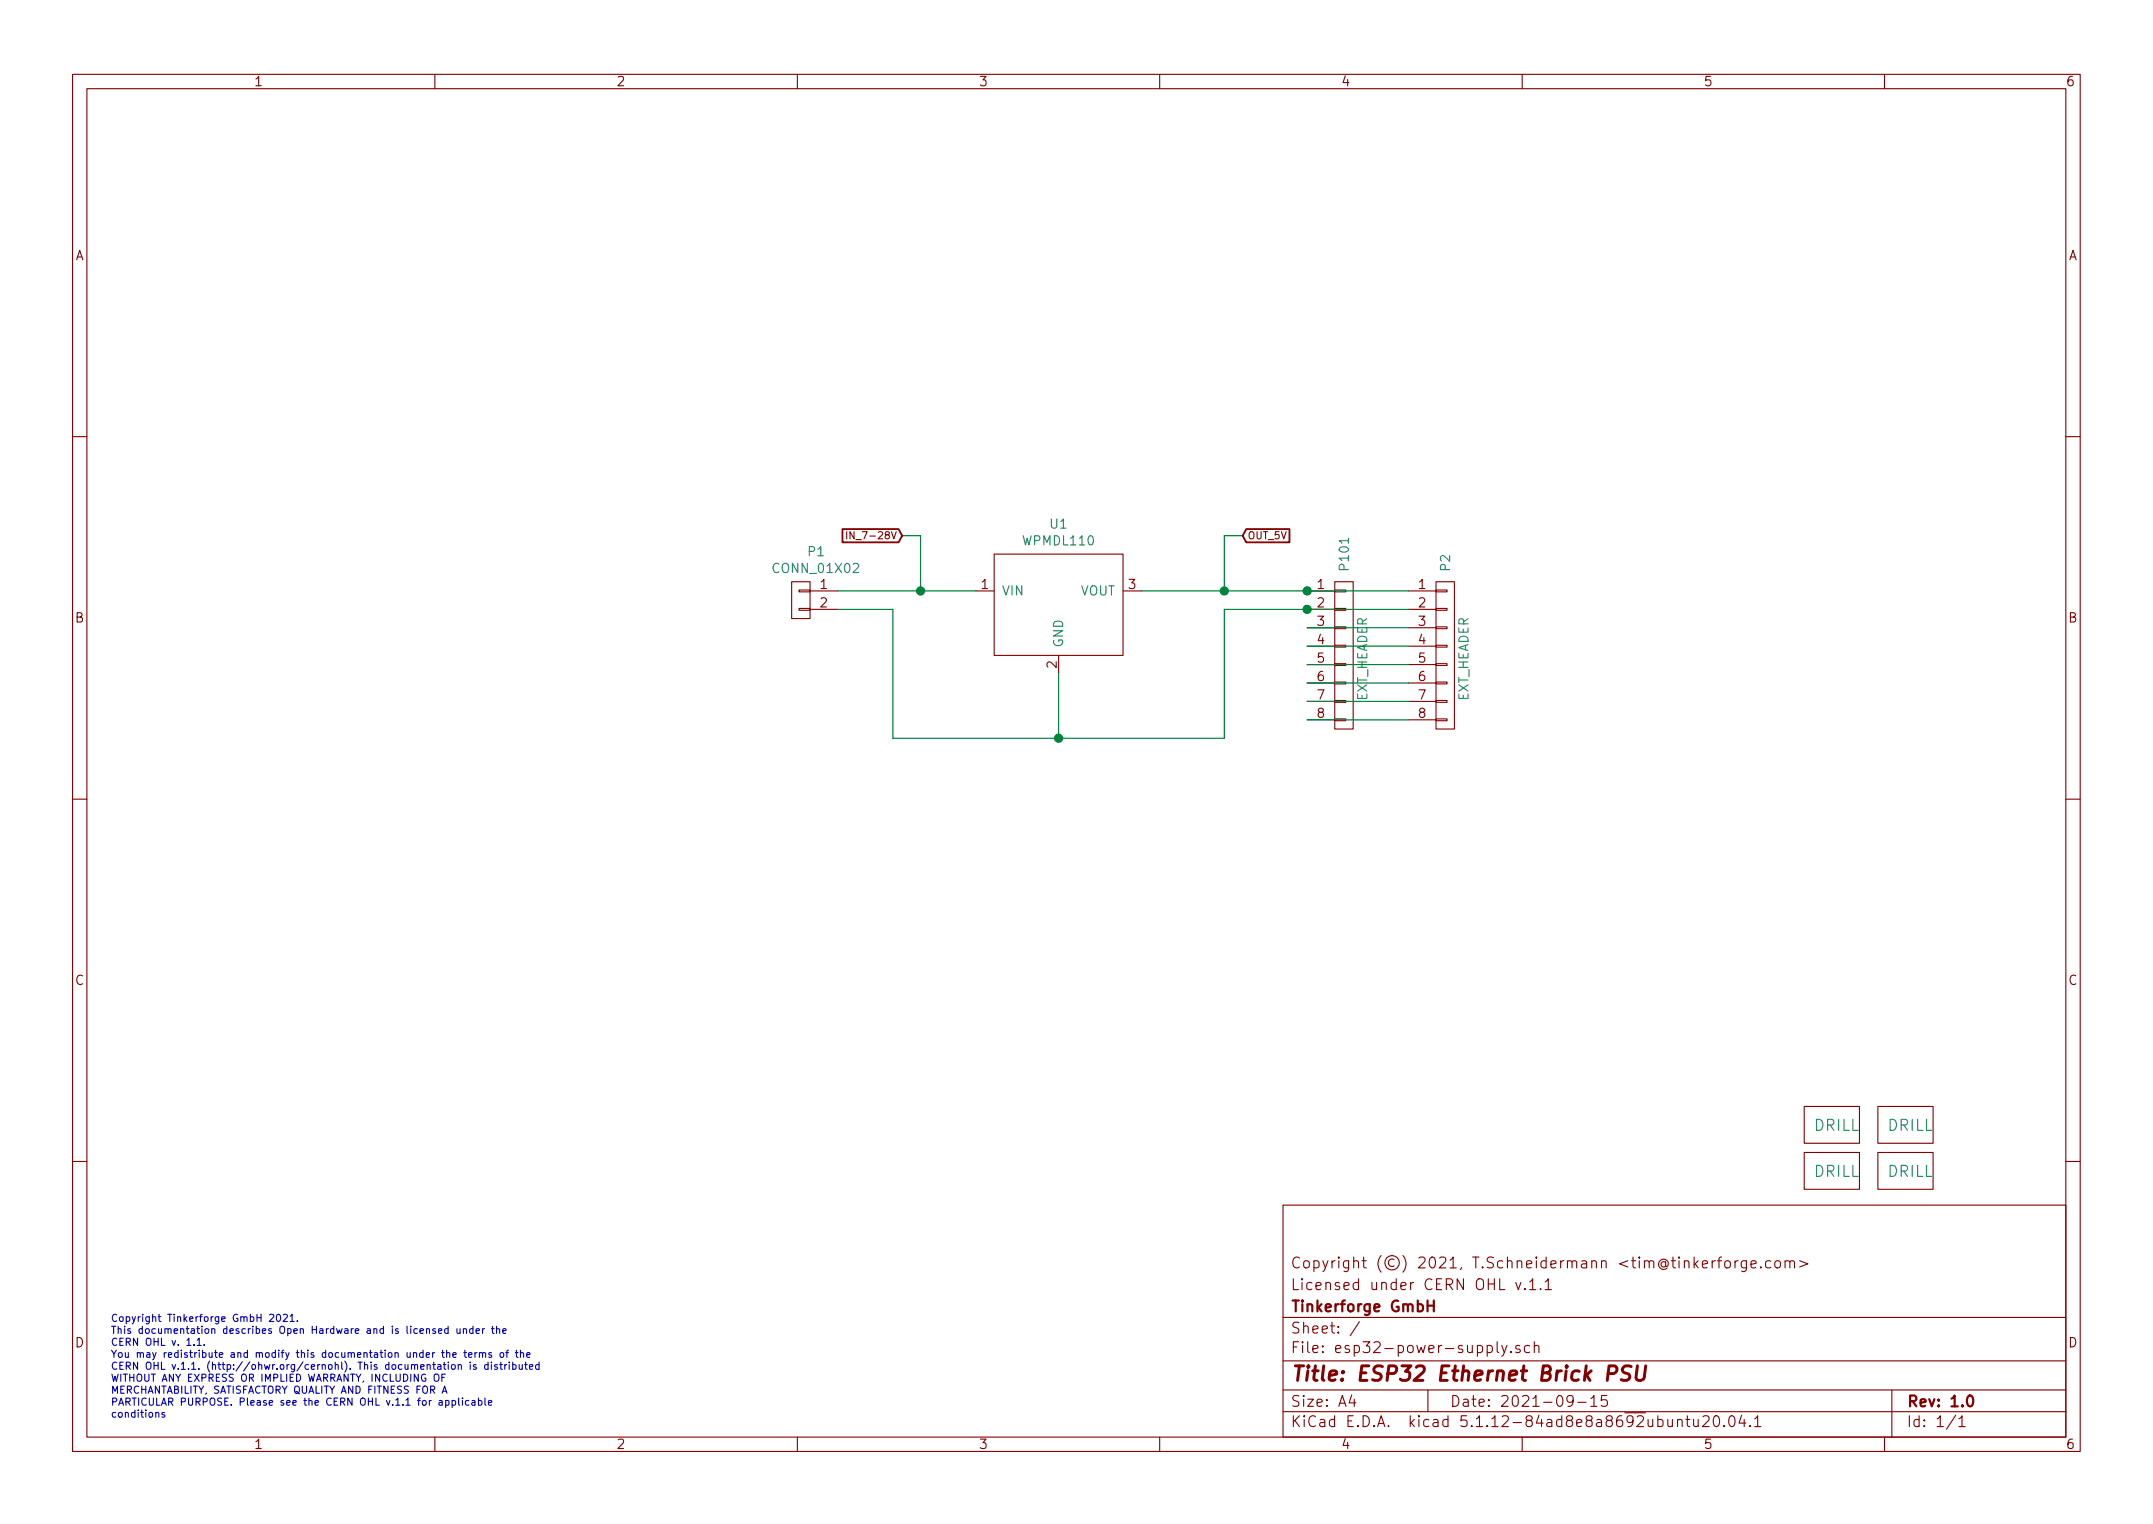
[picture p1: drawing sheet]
<svg xmlns="http://www.w3.org/2000/svg" width="297mm" height="210mm" viewBox="0 0 297 210" stroke-linecap="round" stroke-linejoin="round" font-family="sans-serif">
<g fill="none" stroke="#840000" stroke-width=".15">
<path d="M10 10.3h277v189.9h-277zM12 12.2h273v186.1h-273zM60 10.3v1.9M110 10.3v1.9M160 10.3v1.9M210 10.3v1.9M260 10.3v1.9M10 60.2h2M116.8 73.3v1M117.8 73.3v1l-.5-1v1M137.2 76.4h17.7v14h-17.7zM285 60.2h2"/>
<path d="M109.2 80.3h2.6v5h-2.6zM110.2 83.9h1.6v.3h-1.6zM110.2 81.4h1.6v.3h-1.6zM111.8 81.5h3.8M111.8 84.1h3.8M134.6 81.5h2.6M146 90.4v2.6M154.9 81.5h2.6M180.3 81.5h3.8M180.3 84.1h3.8M180.3 86.6h3.8M180.3 89.1h3.8"/>
<path d="M180.3 91.7h3.8M180.3 94.2h3.8M180.3 96.8h3.8M180.3 99.3h3.8M184.1 80.3h2.6v20.3h-2.6zM184.1 99.2h1.6v.2h-1.6zM184.1 96.6h1.6v.3h-1.6zM184.1 94.1h1.6v.3h-1.6zM184.1 91.6h1.6v.2h-1.6zM184.1 89h1.6v.3h-1.6zM184.1 86.5h1.6v.2h-1.6zM184.1 83.9h1.6v.3h-1.6z"/>
<path d="M184.1 81.4h1.6v.3h-1.6zM194.3 81.5h3.8M194.3 84.1h3.8M194.3 86.6h3.8M194.3 89.1h3.8M194.3 91.7h3.8M194.3 94.2h3.8M194.3 96.8h3.8M194.3 99.3h3.8M198.1 80.3h2.6v20.3h-2.6zM198.1 99.2h1.5v.2h-1.5zM198.1 96.6h1.5v.3h-1.5z"/>
<path d="M198.1 94.1h1.5v.3h-1.5zM198.1 91.6h1.5v.2h-1.5zM198.1 89h1.5v.3h-1.5zM198.1 86.5h1.5v.2h-1.5zM198.1 83.9h1.5v.3h-1.5zM198.1 81.4h1.5v.3h-1.5zM10 110.3h2M285 110.3h2M248.9 152.6h7.6v5.1h-7.6zM248.9 159h7.6v5.1h-7.6zM259.1 152.6h7.6v5.1h-7.6zM259.1 159h7.6v5.1h-7.6z"/>
<path d="M10 160.2h2M177 166.3h108v32h-108zM209.1 176.9l.4 1 .3-1M210.4 177.8h.1l-.1 .1-.1-.1h.1v.1M211 176.9l.5-.5v1.5M211 177.9h.9M212.5 177.8v.1v-.1v.1M213.2 176.9l.4-.5v1.5M213.2 177.9h.8M236.7 173.9l-.3 .1-.2 .2M236.9 173.9h.6M237.5 173.4l-.3 .1v.2v1.2"/>
<path d="M238 174.1a.42 .42 0 0 1 .7 .1v.4a.41 .41 0 0 1-.4 .3 .41 .41 0 0 1-.4-.3zM239.4 173.9v1M239.8 173.9l-.3 .1-.1 .2M240.9 173.9v1.3a.43 .43 0 0 1-.6 .2M240.9 174a.53 .53 0 0 0-.6 .1v.7a.53 .53 0 0 0 .6 0M241.6 174.4l.7-.1-.1-.3-.4-.1-.2 .2 .1 .7 .1 .1 .4-.1M242.9 174.8h.1l-.1 .1v-.1v.1M244.3 174a.53 .53 0 0 0-.7 .1v.7a.53 .53 0 0 0 .7 0M244.9 174.1a.41 .41 0 0 1 .7 .1v.4a.41 .41 0 0 1-.4 .3 .41 .41 0 0 1-.3-.3zM246.3 174.1a.41 .41 0 0 1 .6 0v.8M246.3 173.9v1M246.9 174.1l.2-.2 .4 .1 .1 .9"/>
<path d="M248.3 173.9l1.1 .5-1.1 .4M285 160.2h2M60 198.3v1.9M110 198.3v1.9M160 198.3v1.9M177 194.8h108M177 191.8h108M177 187.8h108M177 181.8h108M186.5 192.5l-.4 1h1M186.8 193v1M187.6 182.3l-1.3 2"/>
<path d="M197 191.8v3M205.2 185.7a.48 .48 0 0 1 .6 0l.1 .2-.1 .6a.48 .48 0 0 1-.6 0M206.6 185.1v1.3l.2 .2M207.2 185.6l.3 1M207.9 185.6l-.5 1.4-.2 .1M208.5 186.5v.1v-.1v.1M209.7 185.7l-.4-.1-.1 .1-.1 .2a.48 .48 0 0 0 .6 .3l.1 .1-.1 .2-.2 .1-.4-.1M210 198.3v1.9M211 185.7a.48 .48 0 0 0-.7 .2v.4a.48 .48 0 0 0 .7 .2M211.7 185.7a.38 .38 0 0 1 .6 .1v.8M211.7 185.1v1.5M217 193.2l-.1 .2a.48 .48 0 0 1-.6-.1l-.1-.5a.48 .48 0 0 1 .7-.2l.1 .1a1.19 1.19 0 0 1-.2 1.2l-.5 .1"/>
<path d="M217.7 193.5h1.1M219.5 193l.4-.5v1.5M219.5 194h.8M221.7 192.5h-.7l-.1 .7h.1a.62 .62 0 0 1 .7 0l.1 .2-.1 .5-.2 .1h-.4l-.2-.1M231.4 196a.38 .38 0 0 1 .7 0v.8M231.4 195.8v1M232.6 195.8h.5M232.8 195.3v1.3l.1 .1 .2 .1M233.7 195.8v.8a.37 .37 0 0 0 .6 .1M234.3 195.8v1M234.9 195.5l.3-.2h.3a.41 .41 0 0 1 .2 .7l-.8 .8h.9M236.5 195.5a.37 .37 0 0 1 .4-.2 .37 .37 0 0 1 .3 .3 .77 .77 0 0 1-.5 1.2l-.2-.1a1.41 1.41 0 0 1 0-1.2z"/>
<path d="M237.9 196.7v.1l-.1-.1h.1v.1M238.7 195.5a.35 .35 0 0 1 .3-.2 .35 .35 0 0 1 .3 .3 .77 .77 0 0 1-.4 1.2 .9 .9 0 0 1-.2-1.3zM240.3 195.2l-.4 1.1h1M240.6 195.8v1M241.4 196.7h.1l-.1 .1v-.1v.1M242.1 195.8l.4-.5v1.5M242.1 196.8h.8M260 198.3v1.9M261 191.8v6.5M269.8 195.2l-1.2 2M270.3 195.8l.3-.3 .1-.2v1.5M270.3 196.8h.8"/>
</g>
<path d="M197 179.4v1.5M197.8 179.4v1.5M197 180.1h.8M271.5 192.7a.35 .35 0 0 1 .4-.2 .35 .35 0 0 1 .3 .3 .77 .77 0 0 1-.5 1.2 .9 .9 0 0 1-.2-1.3z" fill="none" stroke="#840000" stroke-width=".3"/>
<path d="M221.9 189.5h.7a.56 .56 0 0 0 .5-.5 .56 .56 0 0 0-.3-.6h-.8l-.3 2M225 188.5l-.7-.1a.5 .5 0 0 0-.5 .5 .5 .5 0 0 0 .4 .5l.3 .1a.48 .48 0 0 1 .4 .5 .48 .48 0 0 1-.5 .4l-.7-.1M225.9 188.4l-.2 1.7 .2 .2a.66 .66 0 0 0 .9-.2l.3-1.7" fill="none" stroke="#840000" stroke-width=".41"/>
<path d="M124.5 73.9h2.5v7.6M171.4 73.9h-2.5v7.6M115.6 81.5h19M115.6 84.1h7.6v17.7h45.7v-17.7h25.4M146 93v8.8M157.5 81.5h36.8M180.3 99.3h14M180.3 86.6h14M180.3 89.1h14M180.3 91.7h14M180.3 94.2h14M180.3 96.8h14" fill="none" stroke="#008400" stroke-width=".15"/>
<path d="M116.2 73h7.8l.5 .9-.5 .9h-7.8zM171.9 73h6v1.8h-6l-.5-.9z" fill="none" stroke="#840000" stroke-width=".25"/>
<g fill="none" stroke="#0000c2" stroke-width=".15">
<path d="M21.5 194.9h.4v.6M22.7 194.9h-.2l-.2 .1 .1 .1 .3 .1v.3h-.4M27.2 184.9l.3-.3v1M27.2 185.6h.6M28.2 185.5v.1M37.2 181.4l.4-.1 .1 .1 .1 .2-.7 .7h.7M38.2 181.4l.2-.1a.53 .53 0 0 1 .3 .5 .53 .53 0 0 1-.3 .5l-.2-.1-.1-.3zM39.1 181.4l.3-.1 .2 .1v.2l-.6 .7h.6M40 181.6l.3-.3v1M40 182.3h.6M41 182.2v.1M59.9 189.7l.2-.1a.35 .35 0 0 1 .5 .3v.3a.33 .33 0 0 1-.4 .4 .33 .33 0 0 1-.3-.4z"/>
<path d="M60.1 183.4l-.3-.1-.1 .1v.2l.4 .1v.2h-.4M60.5 183.6l.5-.1-.1-.1-.3-.1-.1 .1 .1 .5h.3M60.6 193.3h.4v.6M61 190h.3M61 192.2l.3-1 .4 1M61 193.4l-.3 .1-.1 .1 .1 .3 .3-.1M61.1 191.9h.5M61.4 189.6h-.4v1M61.5 193.3l.3-.1 .2 .2-.1 .4h-.4M61.5 193.2v1M61.6 186.7h.4l.1 .6M61.6 186.3v1"/>
<path d="M61.8 183.4l-.3-.1-.2 .2 .1 .4h.4M61.8 183v1M62.3 188.3h.2h.3v.4l-.1 .2h-.2l-.2-.1zM62.4 193.3l.3-.1 .2 .2-.1 .4h-.4M62.4 193.2v1M62.5 186.9l.4-.1v-.1l-.3-.1-.1 .1v.5h.4M63 183.3v.5a.24 .24 0 0 0 .2 .2 .24 .24 0 0 0 .3-.1M63.2 188.3h.4l.1 .6M63.2 188.3v.6M63.3 192.9v.8l.1 .2M63.5 183.3v.7M63.8 192.9v.1"/>
<path d="M63.8 193.2v.7M63.9 183.4h.4l.1 .6M63.9 183.3v.7M64 186.6h.4M64.1 186.3v.8l.1 .1 .2 .1M64.6 186.9l.5-.1v-.1l-.3-.1-.2 .1 .1 .5h.4M64.7 193.3l-.3-.1-.2 .2 .1 .4h.4M64.9 187.9v.1M64.9 188.3v.6M65.1 193.3h.4v.6M65.3 183.4l-.3-.1-.2 .2 .1 .4h.4M65.3 183v1"/>
<path d="M65.5 193.4l-.3 .1-.1 .1 .1 .3 .3-.1M65.5 186.6v.7M65.7 183.6l.4-.1v-.1l-.3-.1-.1 .1v.5h.4M65.7 188.3h-.2l-.2 .1 .1 .1 .3 .1v.3h-.4M65.8 186.6l-.3 .2M66 193.3l.3-.1 .2 .2-.1 .4h-.4M66 192.9v1M66.1 186.7h.4l.1 .6M66.1 186.6v.7M66.6 186.7l.1-.1 .3 .1v.6M66.6 183.3v.7M66.9 183.3l-.3 .2"/>
<path d="M66.9 192.9v.8l.2 .2M67.3 188.3h-.2l-.2 .1 .1 .5h.3M67.3 187.9v1M67.4 193.5l.4-.1v-.1l-.3-.1-.1 .1v.5h.4M67.8 186.7l-.2-.1-.2 .1 .1 .2 .3 .1v.2h-.4M67.8 187.9v.1M67.8 183.3h.4M67.8 188.3v.6M67.9 183v.8l.3 .2M68.5 183.4h.4v.6M68.5 183v1M68.6 188.3h-.2l-.2 .1 .1 .1 .3 .1v.3h-.4"/>
<path d="M68.9 188.3h.4M69 186.7l.2-.1 .2 .1v.5l-.2 .1-.2-.1zM69.1 187.9v.9v.1h.2M69.4 183.6l.4-.1v-.1l-.3-.1-.1 .1v.5h.4M69.6 188.3v.6M69.8 186.6h.4M69.9 188.3l-.3 .1M70.2 186.3l-.3 .1v.9M70.3 187.9v.1M70.3 188.3v.6M70.7 188.3h.3l.2 .1-.1 .5h-.4M70.7 187.9v1"/>
<path d="M71.1 186.6h.4M71.2 186.3v.8l.3 .2M71.6 188.3l.1 .6h.2l.2-.1M71.8 186.7h.4v.6M71.8 186.3v1M72.1 188.3v.6M72.4 188.3h.3M72.5 187.9v.9l.2 .1M72.7 186.9l.4-.1v-.1l-.3-.1-.1 .1v.5h.4M73.1 188.6l.4-.1v-.2h-.3l-.1 .1v.5h.4M74.4 188.3h-.3l-.2 .1 .1 .5h.4M74.4 187.9v1"/>
</g>
<g fill="#008400" stroke="#008400" stroke-width=".25">
<circle cx="146.1" cy="101.8" r=".51"/>
<circle cx="180.3" cy="84.1" r=".51"/>
<circle cx="180.3" cy="81.5" r=".51"/>
<circle cx="168.9" cy="81.5" r=".51"/>
<circle cx="127" cy="81.5" r=".51"/>
</g>
<text font-size="2.8" fill="#840000" x="178" y="190.5">Title: ESP32 Ethernet Brick PSU</text>
<g font-size="2.1" fill="#008484">
<text x="250.3" y="156">DRILL</text>
<text x="260.4" y="156">DRILL</text>
<text x="250.3" y="162.4">DRILL</text>
<text x="260.4" y="162.4">DRILL</text>
</g>
<g font-size="2.1" fill="#840000">
<text x="178" y="178">Licensed under CERN OHL v.1.1</text>
<text x="178" y="175">Copyright (©) 2021, T.Schneidermann &lt;tim@tinkerforge.com&gt;</text>
<text x="178" y="184">Sheet: /</text>
<text x="178" y="181">Tinkerforge GmbH</text>
<text x="178" y="186.7">File: esp32-power-supply.sch</text>
<text x="178" y="196.9">KiCad E.D.A. kicad 5.1.12-84ad8e8a8692ubuntu20.04.1</text>
<text x="178" y="194.1">Size: A4</text>
<text x="200" y="194.1">Date: 2021-09-15</text>
<text x="263" y="194.1">Rev: 1.0</text>
<text x="263" y="196.9">Id: 1/1</text>
</g>
<g font-size="1.8" fill="#840000">
<text x="35" y="11.9">1</text>
<text x="85" y="11.9">2</text>
<text x="135" y="11.9">3</text>
<text x="185" y="11.9">4</text>
<text x="235" y="11.9">5</text>
<text x="285" y="11.9">6</text>
<text x="10.4" y="35.9">A</text>
<text x="285.4" y="35.9">A</text>
<text x="113.2" y="81.3">1</text>
<text x="113.2" y="83.8">2</text>
<text x="135.4" y="81.3">1</text>
<text x="155.7" y="81.3">3</text>
<text x="181.8" y="81.3">1</text>
<text x="181.8" y="83.8">2</text>
<text x="195.7" y="81.3">1</text>
<text x="195.7" y="83.8">2</text>
<text x="10.4" y="85.9">B</text>
<text x="181.8" y="86.4">3</text>
<text x="181.8" y="88.9">4</text>
<text x="195.7" y="86.4">3</text>
<text x="195.7" y="88.9">4</text>
<text x="285.4" y="85.9">B</text>
<text x="145.8" y="92.2" transform="rotate(-90 145.8 92.2)">2</text>
<text x="181.8" y="91.4">5</text>
<text x="181.8" y="94">6</text>
<text x="195.7" y="91.4">5</text>
<text x="195.7" y="94">6</text>
<text x="181.8" y="96.5">7</text>
<text x="181.8" y="99.1">8</text>
<text x="195.7" y="96.5">7</text>
<text x="195.7" y="99.1">8</text>
<text x="10.4" y="135.9">C</text>
<text x="285.4" y="135.9">C</text>
<text x="10.4" y="185.9">D</text>
<text x="285.4" y="185.9">D</text>
<text x="35" y="199.9">1</text>
<text x="85" y="199.9">2</text>
<text x="135" y="199.9">3</text>
<text x="185" y="199.9">4</text>
<text x="235" y="199.9">5</text>
<text x="285" y="199.9">6</text>
</g>
<g font-size="1.8" fill="#008484">
<text x="111.5" y="76.8">P1</text>
<text x="141.2" y="75.3">WPMDL110</text>
<text x="144.9" y="72.9">U1</text>
<text x="106.9" y="79.1">CONN_01X02</text>
<text x="138.2" y="82.2">VIN</text>
<text x="149" y="82.2">VOUT</text>
<text x="186.1" y="78.5" transform="rotate(-90 186.1 78.5)">P101</text>
<text x="200.1" y="78.7" transform="rotate(-90 200.1 78.7)">P2</text>
<text x="146.7" y="89.4" transform="rotate(-90 146.7 89.4)">GND</text>
<text x="188.6" y="96.8" transform="rotate(-90 188.6 96.8)">EXT_HEADER</text>
<text x="202.6" y="96.8" transform="rotate(-90 202.6 96.8)">EXT_HEADER</text>
</g>
<g font-size="1.4" fill="#840000">
<text x="118" y="74.4">IN_7-28V</text>
<text x="172.1" y="74.4">OUT_5V</text>
</g>
<g font-size="1.4" fill="#0000c2">
<text x="15.2" y="182.4">Copyright Tinkerforge GmbH 2021.</text>
<text x="15.2" y="184">This documentation describes Open Hardware and is licensed under the</text>
<text x="15.2" y="185.7">CERN OHL v. 1.1.</text>
<text x="15.2" y="187.3">You may redistribute and modify this documentation under the terms of the</text>
<text x="15.2" y="189">CERN OHL v.1.1. (http://ohwr.org/cernohl). This documentation is distributed</text>
<text x="15.2" y="190.6">WITHOUT ANY EXPRESS OR IMPLIED WARRANTY, INCLUDING OF</text>
<text x="15.2" y="192.3">MERCHANTABILITY, SATISFACTORY QUALITY AND FITNESS FOR A</text>
<text x="15.2" y="193.9">PARTICULAR PURPOSE. Please see the CERN OHL v.1.1 for applicable</text>
<text x="15.2" y="195.6">conditions</text>
</g>
</svg>
